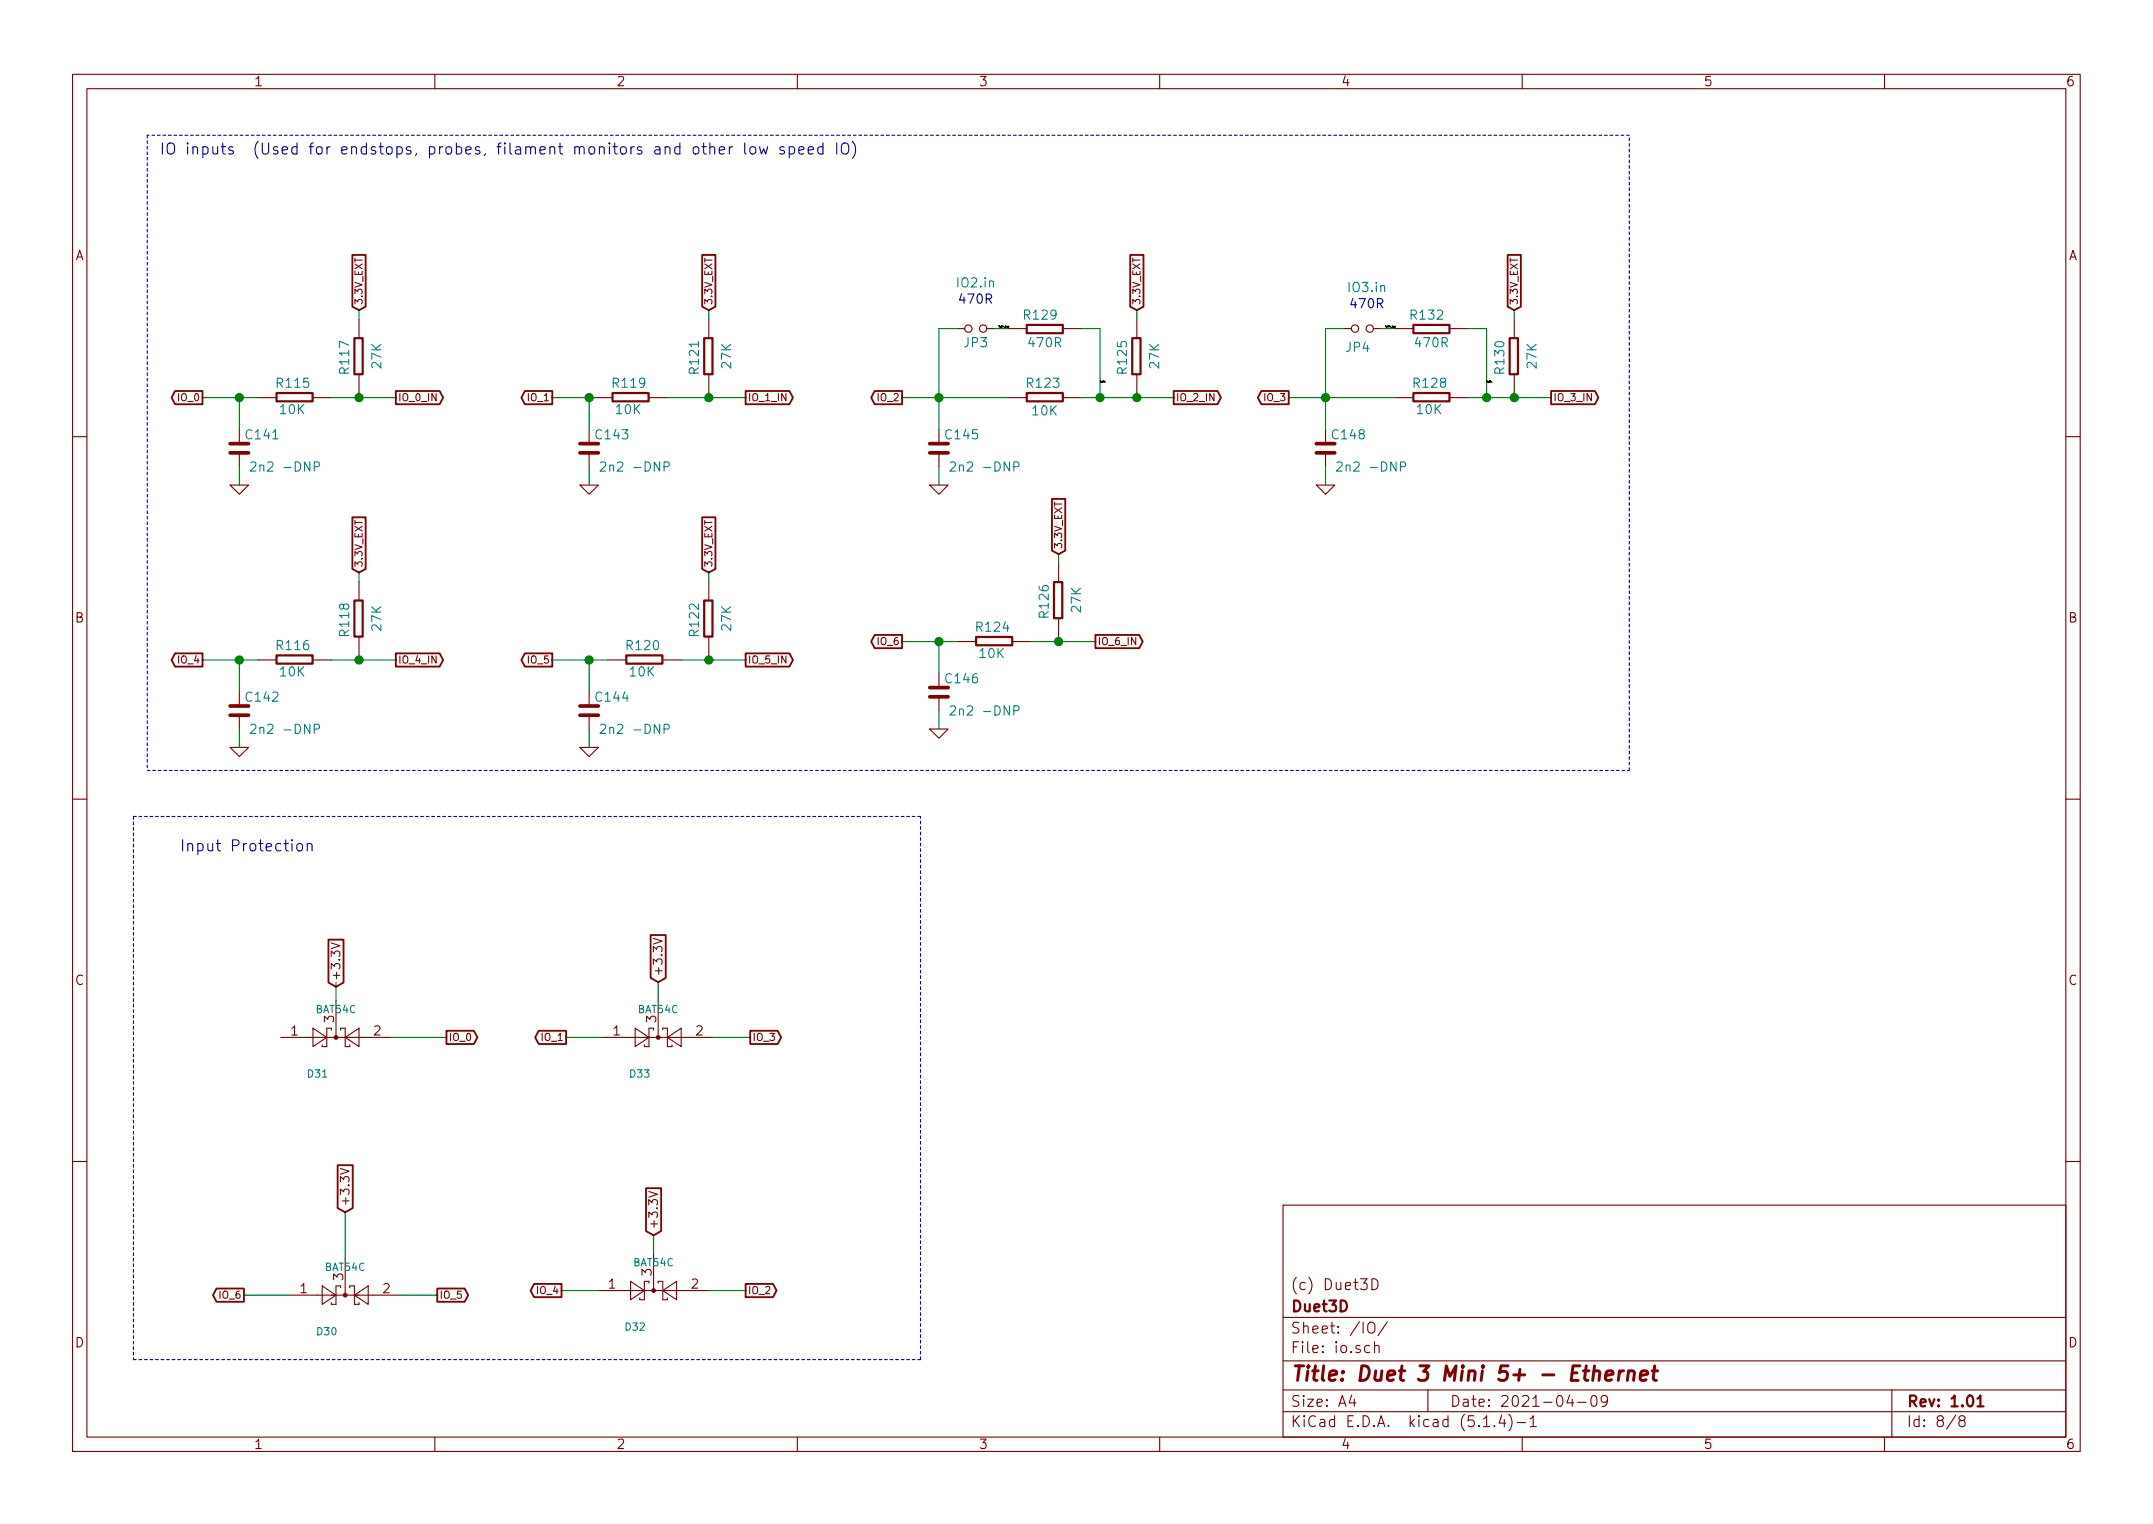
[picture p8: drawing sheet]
EESchema Schematic File Version 4
LIBS:Duet3_5+_Ethernet-cache
EELAYER 30 0
EELAYER END
$Descr A4 11693 8268
encoding utf-8
Sheet 8 8
Title "Duet 3 Mini 5+ - Ethernet"
Date "2021-04-09"
Rev "1.01"
Comp "Duet3D"
Comment1 "(c) Duet3D"
Comment2 ""
Comment3 ""
Comment4 ""
$EndDescr
$Comp
L Duet3:GND #PWR0107
U 1 1
P 1300 2625
F 0 "#PWR0107" H 1300 2625 30  0001 C CNN
F 1 "GND" H 1300 2555 30  0001 C CNN
F 2 "" H 1300 2625 60  0001 C CNN
F 3 "" H 1300 2625 60  0001 C CNN
	1    1300 2625
	1    0    0    -1  
$EndComp
Text GLabel 1950 1675 1    39   Input ~ 0
3.3V_EXT
Text GLabel 3000 2150 0    39   Output ~ 0
IO_1
Text GLabel 1100 2150 0    39   Output ~ 0
IO_0
Text GLabel 2150 2150 2    39   Output ~ 0
IO_0_IN
$Comp
L Duet3:R_SMALL R115
U 1 1
P 1600 2150
F 0 "R115" V 1675 2158 50  0000 C CNN
F 1 "10K" V 1532 2162 50  0000 C CNN
F 2 "Resistor_SMD:R_0402_1005Metric_Wbry" H 1600 2150 60  0001 C CNN
F 3 "" H 1600 2150 60  0001 C CNN
F 4 "RK73H1ETTP1002F" H 1600 2150 50  0001 C CNN "Part Number"
F 5 "" H 1600 2150 50  0001 C CNN "FD_PN"
	1    1600 2150
	0    -1   -1   0   
$EndComp
$Comp
L Duet3:C_SMALL C141
U 1 1
P 1300 2425
F 0 "C141" H 1325 2500 50  0000 L CNN
F 1 "2n2 -DNP" H 1350 2325 50  0000 L CNN
F 2 "Capacitor_SMD:C_0402_1005Metric_Wbry" H 1300 2425 60  0001 C CNN
F 3 "" H 1300 2425 60  0001 C CNN
F 4 "DNP" H 1300 2425 50  0001 C CNN "Part Number"
F 5 "" H 1300 2425 50  0001 C CNN "FD_PN"
	1    1300 2425
	1    0    0    -1  
$EndComp
Text GLabel 4050 2150 2    39   Output ~ 0
IO_1_IN
Text Notes 865  840  0    60   ~ 0
IO inputs  (Used for endstops, probes, filament monitors and other low speed IO)
$Comp
L Duet3:R_SMALL R117
U 1 1
P 1950 1925
F 0 "R117" V 2025 1933 50  0000 C CNN
F 1 "27K" V 1850 1925 50  0000 C CNN
F 2 "Resistor_SMD:R_0402_1005Metric_Wbry" H 1950 1925 60  0001 C CNN
F 3 "" H 1950 1925 60  0000 C CNN
F 4 "RK73H1ETTP2702F" H 1950 1925 50  0001 C CNN "Part Number"
F 5 "" H 1950 1925 50  0001 C CNN "FD_PN"
	1    1950 1925
	-1   0    0    1   
$EndComp
Text GLabel 3075 5625 0    39   Output ~ 0
IO_1
$Comp
L Diode:BAT54C D30
U 1 1
P 1875 7025
F 0 "D30" H 1775 7225 40  0000 C CNN
F 1 "BAT54C" H 1875 6875 40  0000 C CNN
F 2 "Package_TO_SOT_SMD:SOT-23" V 1775 7025 60  0001 C CNN
F 3 "" H 1775 7025 60  0000 C CNN
F 4 "BAT54C-7-F" H 1875 7025 50  0001 C CNN "Part Number"
F 5 "" H 1875 7025 50  0001 C CNN "FD_PN"
	1    1875 7025
	1    0    0    1   
$EndComp
Text GLabel 2425 5625 2    39   Output ~ 0
IO_0
Text Notes 975  4625 0    60   ~ 0
Input Protection
Text GLabel 4900 2150 0    39   Output ~ 0
IO_2
Text GLabel 6375 2150 2    39   Output ~ 0
IO_2_IN
Wire Wire Line
	1100 2150 1300 2150
Wire Wire Line
	1300 2150 1300 2325
Connection ~ 1300 2150
Wire Wire Line
	1300 2150 1400 2150
Wire Wire Line
	1300 2525 1300 2625
Wire Wire Line
	1800 2150 1950 2150
Wire Wire Line
	1950 2125 1950 2150
Connection ~ 1950 2150
Wire Wire Line
	1950 2150 2150 2150
Wire Wire Line
	1950 1675 1950 1725
$Comp
L Duet3:GND #PWR0109
U 1 1
P 3200 2625
F 0 "#PWR0109" H 3200 2625 30  0001 C CNN
F 1 "GND" H 3200 2555 30  0001 C CNN
F 2 "" H 3200 2625 60  0001 C CNN
F 3 "" H 3200 2625 60  0001 C CNN
	1    3200 2625
	1    0    0    -1  
$EndComp
Text GLabel 3850 1675 1    39   Input ~ 0
3.3V_EXT
$Comp
L Duet3:R_SMALL R119
U 1 1
P 3425 2150
F 0 "R119" V 3500 2158 50  0000 C CNN
F 1 "10K" V 3357 2162 50  0000 C CNN
F 2 "Resistor_SMD:R_0402_1005Metric_Wbry" H 3425 2150 60  0001 C CNN
F 3 "" H 3425 2150 60  0001 C CNN
F 4 "RK73H1ETTP1002F" H 3425 2150 50  0001 C CNN "Part Number"
F 5 "" H 3425 2150 50  0001 C CNN "FD_PN"
	1    3425 2150
	0    -1   -1   0   
$EndComp
$Comp
L Duet3:C_SMALL C143
U 1 1
P 3200 2425
F 0 "C143" H 3225 2500 50  0000 L CNN
F 1 "2n2 -DNP" H 3250 2325 50  0000 L CNN
F 2 "Capacitor_SMD:C_0402_1005Metric_Wbry" H 3200 2425 60  0001 C CNN
F 3 "" H 3200 2425 60  0001 C CNN
F 4 "DNP" H 3200 2425 50  0001 C CNN "Part Number"
F 5 "" H 3200 2425 50  0001 C CNN "FD_PN"
	1    3200 2425
	1    0    0    -1  
$EndComp
$Comp
L Duet3:R_SMALL R121
U 1 1
P 3850 1925
F 0 "R121" V 3925 1933 50  0000 C CNN
F 1 "27K" V 3750 1925 50  0000 C CNN
F 2 "Resistor_SMD:R_0402_1005Metric_Wbry" H 3850 1925 60  0001 C CNN
F 3 "" H 3850 1925 60  0000 C CNN
F 4 "RK73H1ETTP2702F" H 3850 1925 50  0001 C CNN "Part Number"
F 5 "" H 3850 1925 50  0001 C CNN "FD_PN"
	1    3850 1925
	-1   0    0    1   
$EndComp
Wire Wire Line
	3000 2150 3200 2150
Wire Wire Line
	3200 2150 3200 2325
Connection ~ 3200 2150
Wire Wire Line
	3200 2150 3225 2150
Wire Wire Line
	3200 2525 3200 2625
Wire Wire Line
	3625 2150 3850 2150
Wire Wire Line
	3850 2125 3850 2150
Connection ~ 3850 2150
Wire Wire Line
	3850 2150 4050 2150
Wire Wire Line
	3850 1675 3850 1725
$Comp
L Duet3:GND #PWR0111
U 1 1
P 5100 2625
F 0 "#PWR0111" H 5100 2625 30  0001 C CNN
F 1 "GND" H 5100 2555 30  0001 C CNN
F 2 "" H 5100 2625 60  0001 C CNN
F 3 "" H 5100 2625 60  0001 C CNN
	1    5100 2625
	1    0    0    -1  
$EndComp
Text GLabel 6175 1675 1    39   Input ~ 0
3.3V_EXT
$Comp
L Duet3:C_SMALL C145
U 1 1
P 5100 2425
F 0 "C145" H 5125 2500 50  0000 L CNN
F 1 "2n2 -DNP" H 5150 2325 50  0000 L CNN
F 2 "Capacitor_SMD:C_0402_1005Metric_Wbry" H 5100 2425 60  0001 C CNN
F 3 "" H 5100 2425 60  0001 C CNN
F 4 "DNP" H 5100 2425 50  0001 C CNN "Part Number"
F 5 "" H 5100 2425 50  0001 C CNN "FD_PN"
	1    5100 2425
	1    0    0    -1  
$EndComp
$Comp
L Duet3:R_SMALL R125
U 1 1
P 6175 1925
F 0 "R125" V 6250 1933 50  0000 C CNN
F 1 "27K" V 6075 1925 50  0000 C CNN
F 2 "Resistor_SMD:R_0402_1005Metric_Wbry" H 6175 1925 60  0001 C CNN
F 3 "" H 6175 1925 60  0000 C CNN
F 4 "RK73H1ETTP2702F" H 6175 1925 50  0001 C CNN "Part Number"
F 5 "" H 6175 1925 50  0001 C CNN "FD_PN"
	1    6175 1925
	-1   0    0    1   
$EndComp
Wire Wire Line
	4900 2150 5100 2150
Wire Wire Line
	5100 2150 5100 2325
Connection ~ 5100 2150
Wire Wire Line
	5100 2525 5100 2625
Wire Wire Line
	5875 2150 5975 2150
Wire Wire Line
	6175 2125 6175 2150
Connection ~ 6175 2150
Wire Wire Line
	6175 2150 6375 2150
Wire Wire Line
	6175 1675 6175 1725
Wire Wire Line
	1825 5325 1825 5425
Wire Wire Line
	2175 7025 2375 7025
Wire Wire Line
	2125 5625 2425 5625
$Comp
L Diode:BAT54C D33
U 1 1
P 3575 5625
F 0 "D33" H 3475 5825 40  0000 C CNN
F 1 "BAT54C" H 3575 5475 40  0000 C CNN
F 2 "Package_TO_SOT_SMD:SOT-23" V 3475 5625 60  0001 C CNN
F 3 "" H 3475 5625 60  0000 C CNN
F 4 "BAT54C-7-F" H 3575 5625 50  0001 C CNN "Part Number"
F 5 "" H 3575 5625 50  0001 C CNN "FD_PN"
	1    3575 5625
	1    0    0    1   
$EndComp
Text GLabel 4050 7000 2    39   Output ~ 0
IO_2
Wire Wire Line
	3575 5325 3575 5425
Wire Wire Line
	3275 5625 3075 5625
Text GLabel 1325 7025 0    39   Output ~ 0
IO_6
Wire Wire Line
	4075 5625 3875 5625
$Comp
L Diode:BAT54C D32
U 1 1
P 3550 7000
F 0 "D32" H 3450 7200 40  0000 C CNN
F 1 "BAT54C" H 3550 6850 40  0000 C CNN
F 2 "Package_TO_SOT_SMD:SOT-23" V 3450 7000 60  0001 C CNN
F 3 "" H 3450 7000 60  0000 C CNN
F 4 "BAT54C-7-F" H 3550 7000 50  0001 C CNN "Part Number"
F 5 "" H 3550 7000 50  0001 C CNN "FD_PN"
	1    3550 7000
	1    0    0    1   
$EndComp
Wire Wire Line
	3550 6700 3550 6800
Wire Wire Line
	3250 7000 3050 7000
Wire Wire Line
	4050 7000 3850 7000
$Comp
L Duet3:GND #PWR0114
U 1 1
P 7200 2625
F 0 "#PWR0114" H 7200 2625 30  0001 C CNN
F 1 "GND" H 7200 2555 30  0001 C CNN
F 2 "" H 7200 2625 60  0001 C CNN
F 3 "" H 7200 2625 60  0001 C CNN
	1    7200 2625
	1    0    0    -1  
$EndComp
Text GLabel 8225 1675 1    39   Input ~ 0
3.3V_EXT
Text GLabel 1100 3575 0    39   Output ~ 0
IO_4
Text GLabel 7000 2150 0    39   Output ~ 0
IO_3
Text GLabel 8425 2150 2    39   Output ~ 0
IO_3_IN
$Comp
L Duet3:R_SMALL R128
U 1 1
P 7775 2150
F 0 "R128" V 7850 2158 50  0000 C CNN
F 1 "10K" V 7707 2162 50  0000 C CNN
F 2 "Resistor_SMD:R_0402_1005Metric_Wbry" H 7775 2150 60  0001 C CNN
F 3 "" H 7775 2150 60  0001 C CNN
F 4 "RK73H1ETTP1002F" H 7775 2150 50  0001 C CNN "Part Number"
F 5 "" H 7775 2150 50  0001 C CNN "FD_PN"
	1    7775 2150
	0    -1   -1   0   
$EndComp
$Comp
L Duet3:C_SMALL C148
U 1 1
P 7200 2425
F 0 "C148" H 7225 2500 50  0000 L CNN
F 1 "2n2 -DNP" H 7250 2325 50  0000 L CNN
F 2 "Capacitor_SMD:C_0402_1005Metric_Wbry" H 7200 2425 60  0001 C CNN
F 3 "" H 7200 2425 60  0001 C CNN
F 4 "DNP" H 7200 2425 50  0001 C CNN "Part Number"
F 5 "" H 7200 2425 50  0001 C CNN "FD_PN"
	1    7200 2425
	1    0    0    -1  
$EndComp
Text GLabel 2150 3575 2    39   Output ~ 0
IO_4_IN
$Comp
L Duet3:R_SMALL R130
U 1 1
P 8225 1925
F 0 "R130" V 8300 1933 50  0000 C CNN
F 1 "27K" V 8125 1925 50  0000 C CNN
F 2 "Resistor_SMD:R_0402_1005Metric_Wbry" H 8225 1925 60  0001 C CNN
F 3 "" H 8225 1925 60  0000 C CNN
F 4 "RK73H1ETTP2702F" H 8225 1925 50  0001 C CNN "Part Number"
F 5 "" H 8225 1925 50  0001 C CNN "FD_PN"
	1    8225 1925
	-1   0    0    1   
$EndComp
Text GLabel 3000 3575 0    39   Output ~ 0
IO_5
Text GLabel 4050 3575 2    39   Output ~ 0
IO_5_IN
Wire Wire Line
	7000 2150 7200 2150
Wire Wire Line
	7200 2150 7200 2325
Connection ~ 7200 2150
Wire Wire Line
	7200 2150 7575 2150
Wire Wire Line
	7200 2525 7200 2625
Wire Wire Line
	7975 2150 8075 2150
Wire Wire Line
	8225 2125 8225 2150
Connection ~ 8225 2150
Wire Wire Line
	8225 2150 8425 2150
Wire Wire Line
	8225 1675 8225 1725
$Comp
L Duet3:GND #PWR0108
U 1 1
P 1300 4050
F 0 "#PWR0108" H 1300 4050 30  0001 C CNN
F 1 "GND" H 1300 3980 30  0001 C CNN
F 2 "" H 1300 4050 60  0001 C CNN
F 3 "" H 1300 4050 60  0001 C CNN
	1    1300 4050
	1    0    0    -1  
$EndComp
Text GLabel 1950 3100 1    39   Input ~ 0
3.3V_EXT
$Comp
L Duet3:R_SMALL R116
U 1 1
P 1600 3575
F 0 "R116" V 1675 3583 50  0000 C CNN
F 1 "10K" V 1532 3587 50  0000 C CNN
F 2 "Resistor_SMD:R_0402_1005Metric_Wbry" H 1600 3575 60  0001 C CNN
F 3 "" H 1600 3575 60  0001 C CNN
F 4 "RK73H1ETTP1002F" H 1600 3575 50  0001 C CNN "Part Number"
F 5 "" H 1600 3575 50  0001 C CNN "FD_PN"
	1    1600 3575
	0    -1   -1   0   
$EndComp
$Comp
L Duet3:C_SMALL C142
U 1 1
P 1300 3850
F 0 "C142" H 1325 3925 50  0000 L CNN
F 1 "2n2 -DNP" H 1350 3750 50  0000 L CNN
F 2 "Capacitor_SMD:C_0402_1005Metric_Wbry" H 1300 3850 60  0001 C CNN
F 3 "" H 1300 3850 60  0001 C CNN
F 4 "DNP" H 1300 3850 50  0001 C CNN "Part Number"
F 5 "" H 1300 3850 50  0001 C CNN "FD_PN"
	1    1300 3850
	1    0    0    -1  
$EndComp
$Comp
L Duet3:R_SMALL R118
U 1 1
P 1950 3350
F 0 "R118" V 2025 3358 50  0000 C CNN
F 1 "27K" V 1850 3350 50  0000 C CNN
F 2 "Resistor_SMD:R_0402_1005Metric_Wbry" H 1950 3350 60  0001 C CNN
F 3 "" H 1950 3350 60  0000 C CNN
F 4 "RK73H1ETTP2702F" H 1950 3350 50  0001 C CNN "Part Number"
F 5 "" H 1950 3350 50  0001 C CNN "FD_PN"
	1    1950 3350
	-1   0    0    1   
$EndComp
Wire Wire Line
	1100 3575 1300 3575
Wire Wire Line
	1300 3575 1300 3750
Connection ~ 1300 3575
Wire Wire Line
	1300 3575 1400 3575
Wire Wire Line
	1300 3950 1300 4050
Wire Wire Line
	1800 3575 1950 3575
Wire Wire Line
	1950 3550 1950 3575
Connection ~ 1950 3575
Wire Wire Line
	1950 3575 2150 3575
Wire Wire Line
	1950 3100 1950 3150
$Comp
L Duet3:GND #PWR0110
U 1 1
P 3200 4050
F 0 "#PWR0110" H 3200 4050 30  0001 C CNN
F 1 "GND" H 3200 3980 30  0001 C CNN
F 2 "" H 3200 4050 60  0001 C CNN
F 3 "" H 3200 4050 60  0001 C CNN
	1    3200 4050
	1    0    0    -1  
$EndComp
Text GLabel 3850 3100 1    39   Input ~ 0
3.3V_EXT
$Comp
L Duet3:R_SMALL R120
U 1 1
P 3500 3575
F 0 "R120" V 3575 3583 50  0000 C CNN
F 1 "10K" V 3432 3587 50  0000 C CNN
F 2 "Resistor_SMD:R_0402_1005Metric_Wbry" H 3500 3575 60  0001 C CNN
F 3 "" H 3500 3575 60  0001 C CNN
F 4 "RK73H1ETTP1002F" H 3500 3575 50  0001 C CNN "Part Number"
F 5 "" H 3500 3575 50  0001 C CNN "FD_PN"
	1    3500 3575
	0    -1   -1   0   
$EndComp
$Comp
L Duet3:C_SMALL C144
U 1 1
P 3200 3850
F 0 "C144" H 3225 3925 50  0000 L CNN
F 1 "2n2 -DNP" H 3250 3750 50  0000 L CNN
F 2 "Capacitor_SMD:C_0402_1005Metric_Wbry" H 3200 3850 60  0001 C CNN
F 3 "" H 3200 3850 60  0001 C CNN
F 4 "DNP" H 3200 3850 50  0001 C CNN "Part Number"
F 5 "" H 3200 3850 50  0001 C CNN "FD_PN"
	1    3200 3850
	1    0    0    -1  
$EndComp
$Comp
L Duet3:R_SMALL R122
U 1 1
P 3850 3350
F 0 "R122" V 3925 3358 50  0000 C CNN
F 1 "27K" V 3750 3350 50  0000 C CNN
F 2 "Resistor_SMD:R_0402_1005Metric_Wbry" H 3850 3350 60  0001 C CNN
F 3 "" H 3850 3350 60  0000 C CNN
F 4 "RK73H1ETTP2702F" H 3850 3350 50  0001 C CNN "Part Number"
F 5 "" H 3850 3350 50  0001 C CNN "FD_PN"
	1    3850 3350
	-1   0    0    1   
$EndComp
Wire Wire Line
	3000 3575 3200 3575
Wire Wire Line
	3200 3575 3200 3750
Connection ~ 3200 3575
Wire Wire Line
	3200 3575 3300 3575
Wire Wire Line
	3200 3950 3200 4050
Wire Wire Line
	3700 3575 3850 3575
Wire Wire Line
	3850 3550 3850 3575
Connection ~ 3850 3575
Wire Wire Line
	3850 3575 4050 3575
Wire Wire Line
	3850 3100 3850 3150
$Comp
L Diode:BAT54C D31
U 1 1
P 1825 5625
F 0 "D31" H 1725 5825 40  0000 C CNN
F 1 "BAT54C" H 1825 5475 40  0000 C CNN
F 2 "Package_TO_SOT_SMD:SOT-23" V 1725 5625 60  0001 C CNN
F 3 "" H 1725 5625 60  0000 C CNN
F 4 "BAT54C-7-F" H 1825 5625 50  0001 C CNN "Part Number"
F 5 "" H 1825 5625 50  0001 C CNN "FD_PN"
	1    1825 5625
	1    0    0    1   
$EndComp
Wire Wire Line
	1875 6575 1875 6825
Text GLabel 4075 5625 2    39   Output ~ 0
IO_3
Text GLabel 3050 7000 0    39   Output ~ 0
IO_4
Text GLabel 2375 7025 2    39   Output ~ 0
IO_5
Wire Wire Line
	1325 7025 1575 7025
Wire Notes Line
	725  7375 5000 7375
Wire Notes Line
	5000 7375 5000 4425
Wire Notes Line
	5000 4425 725  4425
Wire Notes Line
	725  4425 725  7375
Text GLabel 5950 3475 2    39   Output ~ 0
IO_6_IN
Text GLabel 4900 3475 0    39   Output ~ 0
IO_6
$Comp
L Duet3:GND #PWR0112
U 1 1
P 5100 3950
F 0 "#PWR0112" H 5100 3950 30  0001 C CNN
F 1 "GND" H 5100 3880 30  0001 C CNN
F 2 "" H 5100 3950 60  0001 C CNN
F 3 "" H 5100 3950 60  0001 C CNN
	1    5100 3950
	1    0    0    -1  
$EndComp
Text GLabel 5750 3000 1    39   Input ~ 0
3.3V_EXT
$Comp
L Duet3:R_SMALL R124
U 1 1
P 5400 3475
F 0 "R124" V 5475 3483 50  0000 C CNN
F 1 "10K" V 5332 3487 50  0000 C CNN
F 2 "Resistor_SMD:R_0402_1005Metric_Wbry" H 5400 3475 60  0001 C CNN
F 3 "" H 5400 3475 60  0001 C CNN
F 4 "RK73H1ETTP1002F" H 5400 3475 50  0001 C CNN "Part Number"
F 5 "" H 5400 3475 50  0001 C CNN "FD_PN"
	1    5400 3475
	0    -1   -1   0   
$EndComp
$Comp
L Duet3:C_SMALL C146
U 1 1
P 5100 3750
F 0 "C146" H 5125 3825 50  0000 L CNN
F 1 "2n2 -DNP" H 5150 3650 50  0000 L CNN
F 2 "Capacitor_SMD:C_0402_1005Metric_Wbry" H 5100 3750 60  0001 C CNN
F 3 "" H 5100 3750 60  0001 C CNN
F 4 "DNP" H 5100 3750 50  0001 C CNN "Part Number"
F 5 "" H 5100 3750 50  0001 C CNN "FD_PN"
	1    5100 3750
	1    0    0    -1  
$EndComp
$Comp
L Duet3:R_SMALL R126
U 1 1
P 5750 3250
F 0 "R126" V 5825 3258 50  0000 C CNN
F 1 "27K" V 5650 3250 50  0000 C CNN
F 2 "Resistor_SMD:R_0402_1005Metric_Wbry" H 5750 3250 60  0001 C CNN
F 3 "" H 5750 3250 60  0000 C CNN
F 4 "RK73H1ETTP2702F" H 5750 3250 50  0001 C CNN "Part Number"
F 5 "" H 5750 3250 50  0001 C CNN "FD_PN"
	1    5750 3250
	-1   0    0    1   
$EndComp
Wire Wire Line
	4900 3475 5100 3475
Wire Wire Line
	5100 3475 5100 3650
Connection ~ 5100 3475
Wire Wire Line
	5100 3475 5200 3475
Wire Wire Line
	5100 3850 5100 3950
Wire Wire Line
	5600 3475 5750 3475
Wire Wire Line
	5750 3450 5750 3475
Connection ~ 5750 3475
Wire Wire Line
	5750 3475 5950 3475
Wire Wire Line
	5750 3000 5750 3050
Wire Notes Line
	800  725  800  4175
Wire Notes Line
	800  4175 8850 4175
Wire Notes Line
	8850 4175 8850 725 
Wire Notes Line
	8850 725  800  725 
Text GLabel 1825 5350 1    47   Input ~ 0
+3.3V
Text GLabel 3575 5325 1    47   Input ~ 0
+3.3V
Text GLabel 1875 6575 1    47   Input ~ 0
+3.3V
Text GLabel 3550 6700 1    47   Input ~ 0
+3.3V
Wire Wire Line
	5100 2150 5475 2150
$Comp
L Duet3:R_SMALL R123
U 1 1
P 5675 2150
F 0 "R123" V 5750 2158 50  0000 C CNN
F 1 "10K" V 5600 2150 50  0000 C CNN
F 2 "Resistor_SMD:R_0402_1005Metric_Wbry" H 5675 2150 60  0001 C CNN
F 3 "" H 5675 2150 60  0001 C CNN
F 4 "RK73H1ETTP1002F" H 5675 2150 50  0001 C CNN "Part Number"
F 5 "" H 5675 2150 50  0001 C CNN "FD_PN"
	1    5675 2150
	0    -1   -1   0   
$EndComp
$Comp
L Duet3:R_SMALL R?
U 1 1
P 5675 1775
AR Path="/50523307/6073E9F8" Ref="R?"  Part="1" 
AR Path="/5F4EC372/6073E9F8" Ref="R129"  Part="1" 
F 0 "R129" V 5600 1750 50  0000 C CNN
F 1 "470R" V 5750 1775 50  0000 C CNN
F 2 "Resistor_SMD:R_0402_1005Metric_Wbry" H 5675 1775 60  0001 C CNN
F 3 "" H 5675 1775 60  0001 C CNN
F 4 "RK73H1ETTP4700F" H 5675 1775 50  0001 C CNN "Part Number"
F 5 "" H 5675 1775 50  0001 C CNN "FD_PN"
	1    5675 1775
	0    1    1    0   
$EndComp
Wire Wire Line
	5875 1775 5975 1775
Wire Wire Line
	5975 1775 5975 2150
Connection ~ 5975 2150
Wire Wire Line
	5975 2150 6175 2150
$Comp
L Device:Jumper_NO_Small JP3
U 1 1
P 5300 1775
F 0 "JP3" H 5300 1700 50  0000 C CNN
F 1 "IO2.in" H 5300 2025 50  0000 C CNN
F 2 "Connector_PinHeader_2.54mm:PinHeader_1x02_P2.54mm_Vertical" H 5300 1775 50  0001 C CNN
F 3 "~" H 5300 1775 50  0001 C CNN
F 4 "THS-02-R" H 5300 1775 50  0001 C CNN "Part Number"
	1    5300 1775
	1    0    0    -1  
$EndComp
Wire Wire Line
	5475 1775 5400 1775
Wire Wire Line
	5200 1775 5100 1775
Wire Wire Line
	5100 1775 5100 2150
$Comp
L Duet3:R_SMALL R?
U 1 1
P 7775 1775
AR Path="/50523307/607505EA" Ref="R?"  Part="1" 
AR Path="/5F4EC372/607505EA" Ref="R132"  Part="1" 
F 0 "R132" V 7700 1750 50  0000 C CNN
F 1 "470R" V 7850 1775 50  0000 C CNN
F 2 "Resistor_SMD:R_0402_1005Metric_Wbry" H 7775 1775 60  0001 C CNN
F 3 "" H 7775 1775 60  0001 C CNN
F 4 "RK73H1ETTP4700F" H 7775 1775 50  0001 C CNN "Part Number"
F 5 "" H 7775 1775 50  0001 C CNN "FD_PN"
	1    7775 1775
	0    1    1    0   
$EndComp
Wire Wire Line
	7975 1775 8075 1775
Wire Wire Line
	8075 1775 8075 2150
$Comp
L Device:Jumper_NO_Small JP4
U 1 1
P 7400 1775
F 0 "JP4" H 7375 1675 50  0000 C CNN
F 1 "IO3.in" H 7425 2000 50  0000 C CNN
F 2 "Connector_PinHeader_2.54mm:PinHeader_1x02_P2.54mm_Vertical" H 7400 1775 50  0001 C CNN
F 3 "~" H 7400 1775 50  0001 C CNN
F 4 "THS-02-R" H 7400 1775 50  0001 C CNN "Part Number"
	1    7400 1775
	1    0    0    -1  
$EndComp
Wire Wire Line
	7575 1775 7500 1775
Wire Wire Line
	7300 1775 7200 1775
Wire Wire Line
	7200 1775 7200 2150
Connection ~ 8075 2150
Wire Wire Line
	8075 2150 8225 2150
Text Label 5975 2075 0    8    ~ 0
io2in
Text Label 8075 2075 0    8    ~ 0
io3in
Text Label 5425 1775 0    8    ~ 0
io2in_byp
Text Label 7525 1775 0    8    ~ 0
io3in_byp
Text Notes 5200 1650 0    50   ~ 0
470R
Text Notes 7325 1675 0    50   ~ 0
470R
$EndSCHEMATC
